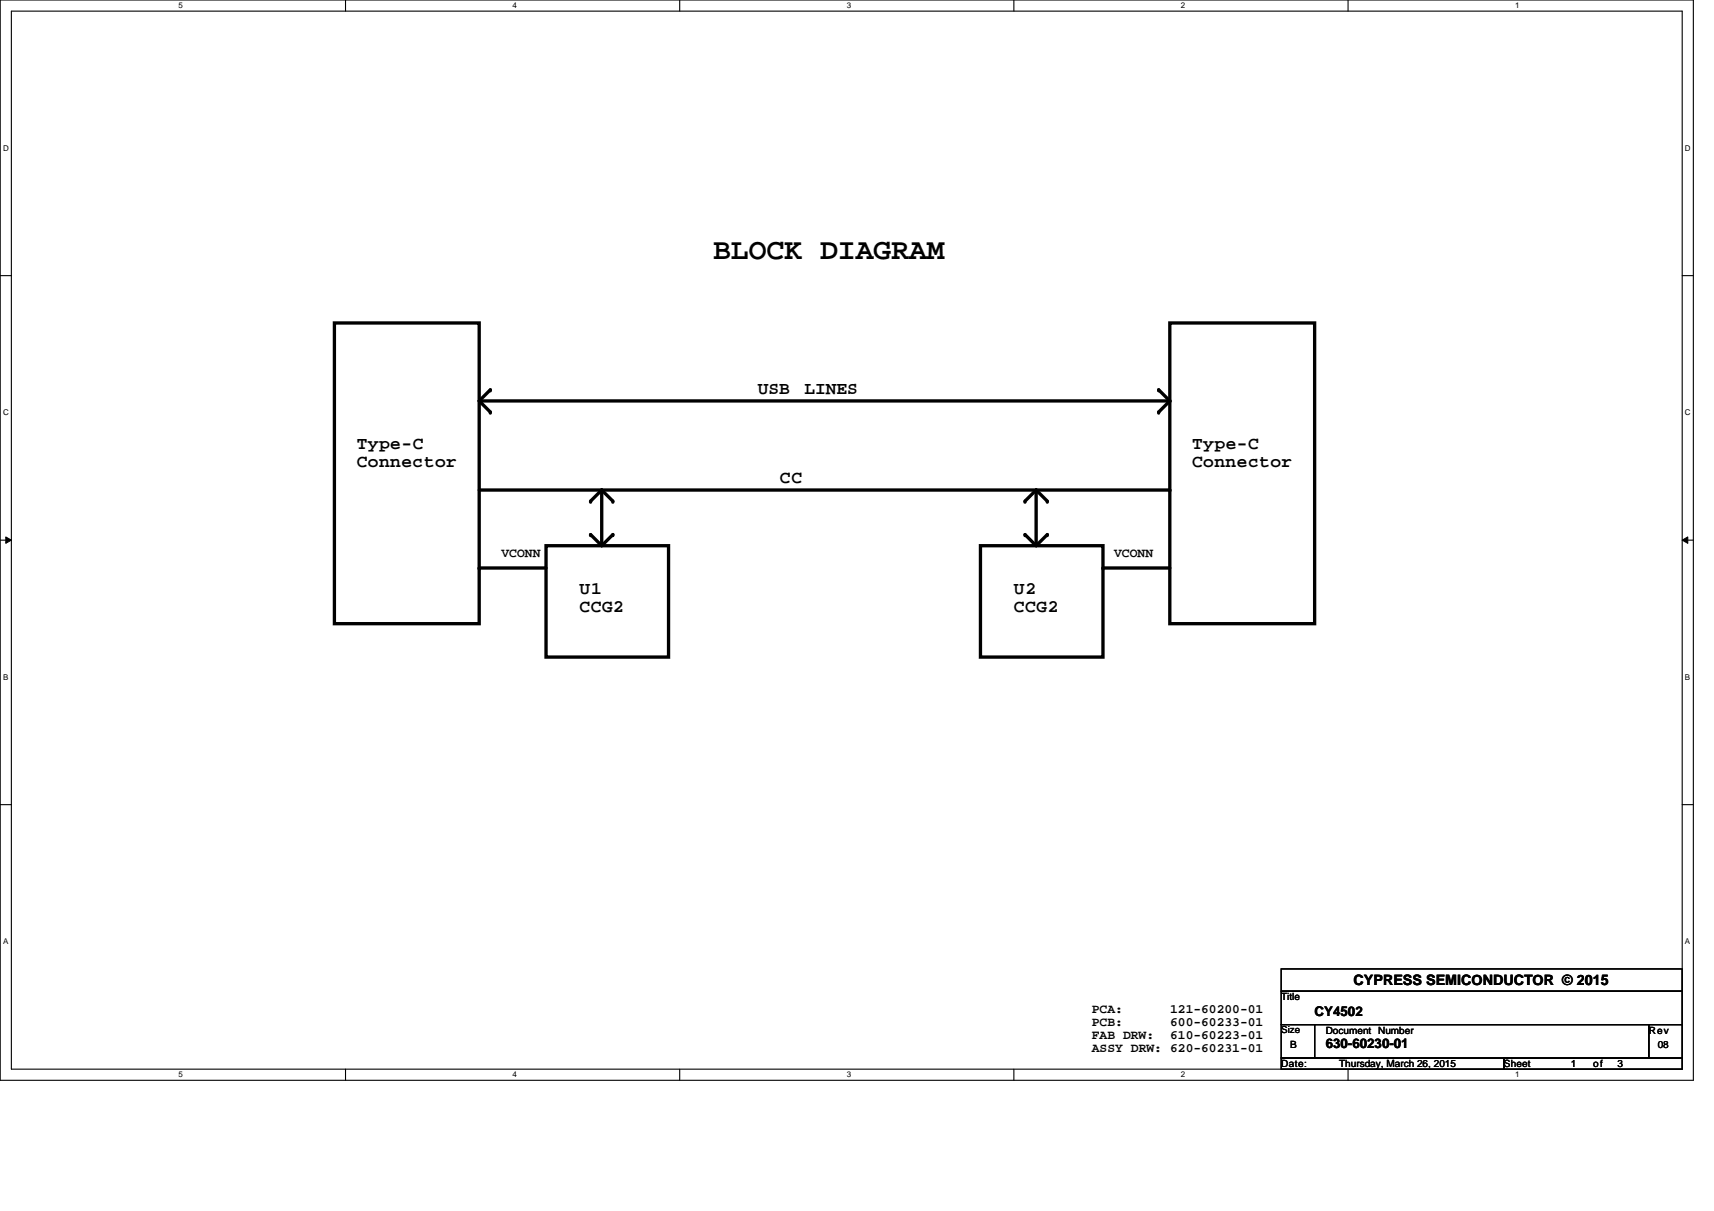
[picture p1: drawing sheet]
<svg xmlns="http://www.w3.org/2000/svg" width="297mm" height="210mm" viewBox="0 0 297 210" stroke-linecap="round" stroke-linejoin="round" font-family="sans-serif">
<path d="M0 0h293.5v187.2h-293.5zM2 1.9h289.5v183.4h-289.5z" fill="none" stroke="#000" stroke-width=".19"/>
<g fill="#fff">
<path d="M30.9 .2h.8v1.5h-.8z"/>
<path d="M30.9 185.5h.8v1.6h-.8z"/>
</g>
<path d="M59.9 0v1.9M59.9 185.3v1.9" fill="none" stroke="#000" stroke-width=".19"/>
<g fill="#fff">
<path d="M88.8 .2h.8v1.5h-.8z"/>
<path d="M88.8 185.5h.8v1.6h-.8z"/>
</g>
<path d="M117.8 0v1.9M117.8 185.3v1.9" fill="none" stroke="#000" stroke-width=".19"/>
<g fill="#fff">
<path d="M146.7 .2h.8v1.5h-.8z"/>
<path d="M146.7 185.5h.8v1.6h-.8z"/>
</g>
<path d="M175.7 0v1.9M175.7 185.3v1.9" fill="none" stroke="#000" stroke-width=".19"/>
<g fill="#fff">
<path d="M204.7 .2h.7v1.5h-.7z"/>
<path d="M204.7 185.5h.7v1.6h-.7z"/>
</g>
<path d="M233.6 0v1.9M233.6 185.3v1.9" fill="none" stroke="#000" stroke-width=".19"/>
<g fill="#fff">
<path d="M262.6 .2h.7v1.5h-.7z"/>
<path d="M262.6 185.5h.7v1.6h-.7z"/>
<path d="M.5 24.9h1v1.5h-1z"/>
<path d="M292 24.9h1v1.5h-1z"/>
<path d="M.5 70.7h1v1.5h-1z"/>
<path d="M292 70.7h1v1.5h-1z"/>
</g>
<path d="M0 47.8h2M291.5 47.8h2" fill="none" stroke="#000" stroke-width=".19"/>
<g fill="#fff">
<path d="M.5 116.5h.9v1.6h-.9z"/>
<path d="M292 116.5h.9v1.6h-.9z"/>
</g>
<path d="M0 93.6h2M291.5 93.6h2" fill="none" stroke="#000" stroke-width=".19"/>
<path d="M1 93.1l1 .5-1 .6zM291.5 93.6l1-.5v1.1z" fill="#000"/>
<path d="M1 93.1l1 .5-1 .6zM291.5 93.6l1-.5v1.1z" fill="none" stroke="#000" stroke-width=".17"/>
<g fill="#fff">
<path d="M.5 162.4h.9v1.5h-.9z"/>
<path d="M292 162.4h.9v1.5h-.9z"/>
</g>
<path d="M0 139.5h2M291.5 139.5h2M222 167.9h69.5v3.9h-69.5zM222 171.8h69.5v5.8h-69.5zM222 177.6h5.8v5.8h-5.8zM227.8 177.6h57.9v5.8h-57.9zM285.7 177.6h5.8v5.8h-5.8zM222 183.4h38.6v1.9h-38.6zM260.6 183.4h30.9v1.9h-30.9z" fill="none" stroke="#000" stroke-width=".19"/>
<g fill="none" stroke="#000" stroke-width=".58">
<path d="M58 56h25v52.1h-25zM202.7 56h25.1v52.1h-25.1zM83 69.5h119.7M83 69.5l2 1.9M85 67.6l-2 1.9M200.8 67.6l1.9 1.9M202.7 69.5l-1.9 1.9M83 84.9h119.7M83 98.5h11.6M94.6 94.6h21.3v19.3h-21.3zM102.4 92.7l1.9 1.9M104.3 84.9v9.7"/>
<path d="M104.3 84.9l-1.9 2M104.3 84.9l1.9 2M106.2 92.7l-1.9 1.9M169.9 94.6h21.2v19.3h-21.2zM177.6 92.7l2 1.9M179.6 84.9v9.7M179.6 84.9l-2 2M179.6 84.9l1.9 2M181.5 92.7l-1.9 1.9M191.1 98.5h11.6"/>
</g>
<g fill="#000">
<circle cx="85" cy="71.4" r=".29"/>
<circle cx="85" cy="67.6" r=".29"/>
<circle cx="200.8" cy="67.6" r=".29"/>
<circle cx="200.8" cy="71.4" r=".29"/>
<circle cx="202.7" cy="69.5" r=".29"/>
<circle cx="83" cy="98.5" r=".29"/>
<circle cx="102.4" cy="86.9" r=".29"/>
<circle cx="102.4" cy="92.7" r=".29"/>
<circle cx="104.3" cy="84.9" r=".29"/>
<circle cx="106.2" cy="86.9" r=".29"/>
<circle cx="106.2" cy="92.7" r=".29"/>
<circle cx="177.6" cy="92.7" r=".29"/>
<circle cx="177.6" cy="86.9" r=".29"/>
<circle cx="179.6" cy="84.9" r=".29"/>
<circle cx="181.5" cy="92.7" r=".29"/>
<circle cx="181.5" cy="86.9" r=".29"/>
<circle cx="191.1" cy="98.5" r=".29"/>
<circle cx="202.7" cy="84.9" r=".29"/>
</g>
<text font-size="5.1" x="123.6" y="44.8">BLOCK DIAGRAM</text>
<g font-size="3.1">
<text x="131.3" y="68.2">USB</text>
<text x="139.4" y="68.2">LINES</text>
<text x="61.8" y="77.9">Type-C</text>
<text x="206.6" y="77.9">Type-C</text>
<text x="61.8" y="80.9">Connector</text>
<text x="135.2" y="83.6">CC</text>
<text x="206.6" y="80.9">Connector</text>
<text x="100.4" y="103">U1</text>
<text x="100.4" y="106">CCG2</text>
<text x="175.7" y="103">U2</text>
<text x="175.7" y="106">CCG2</text>
</g>
<text font-size="2.5" x="234.6" y="170.8">CYPRESS SEMICONDUCTOR © 2015</text>
<g font-size="2.3">
<text x="227.8" y="176">CY4502</text>
<text x="229.8" y="181.6">630-60230-01</text>
</g>
<g font-size="2.2">
<text x="86.9" y="96.5">VCONN</text>
<text x="193.1" y="96.5">VCONN</text>
<text x="189.2" y="175.6">PCA:</text>
<text x="189.2" y="177.9">PCB:</text>
<text x="202.8" y="175.6">121-60200-01</text>
<text x="202.8" y="177.9">600-60233-01</text>
<text x="189.2" y="180.1">FAB DRW:</text>
<text x="189.2" y="182.4">ASSY DRW: 620-60231-01</text>
<text x="202.8" y="180.1">610-60223-01</text>
</g>
<g font-size="1.7">
<text x="222" y="173.4">Title</text>
<text x="222" y="179.1">Size</text>
<text x="229.8" y="179.2">Document Number</text>
<text x="285.7" y="179.2">Rev</text>
<text x="222" y="185">Date:</text>
<text x="223.6" y="181.7">B</text>
<text x="232.1" y="185">Thursday, March 26, 2015</text>
<text x="260.6" y="185">Sheet</text>
<text x="272.2" y="185">1</text>
<text x="276.1" y="185">of</text>
<text x="280.3" y="185">3</text>
<text x="287.3" y="181.7">08</text>
</g>
<g font-size="1.4">
<text x="30.9" y="1.4">5</text>
<text x="88.8" y="1.4">4</text>
<text x="146.7" y="1.4">3</text>
<text x="204.7" y="1.4">2</text>
<text x="262.6" y="1.4">1</text>
<text x=".5" y="26.1">D</text>
<text x="292" y="26.1">D</text>
<text x=".5" y="71.9">C</text>
<text x="292" y="71.9">C</text>
<text x=".5" y="117.8">B</text>
<text x="292" y="117.8">B</text>
<text x=".5" y="163.6">A</text>
<text x="292" y="163.6">A</text>
<text x="30.9" y="186.8">5</text>
<text x="88.8" y="186.8">4</text>
<text x="146.7" y="186.8">3</text>
<text x="204.7" y="186.8">2</text>
<text x="262.6" y="186.8">1</text>
</g>
</svg>
